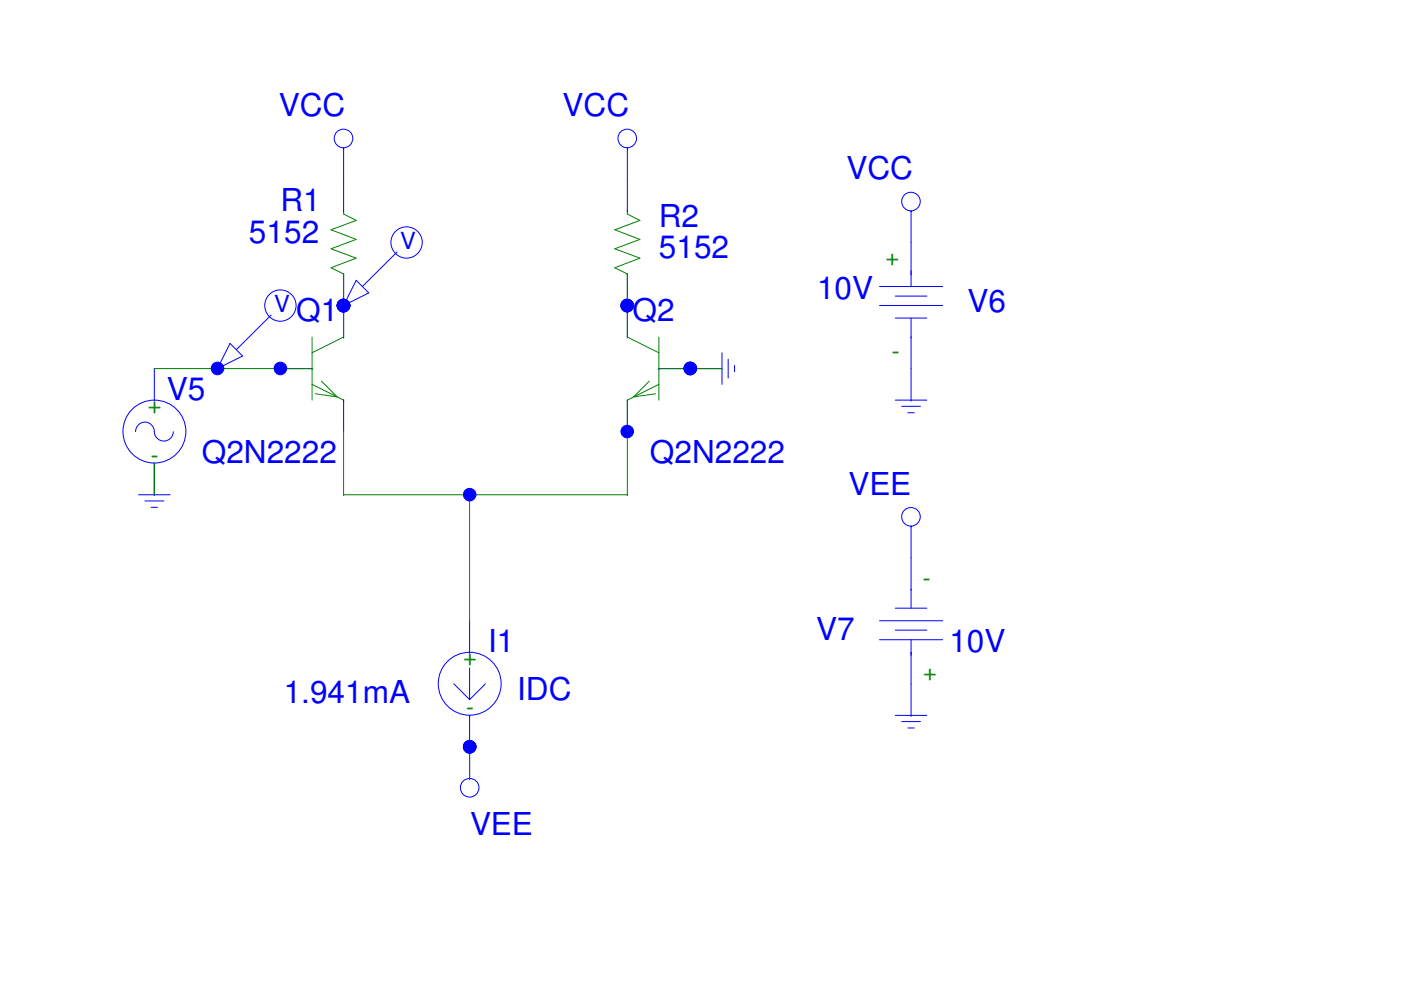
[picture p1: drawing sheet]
<svg xmlns="http://www.w3.org/2000/svg" width="297mm" height="210mm" viewBox="0 0 297 210" stroke-linecap="round" stroke-linejoin="round" font-family="sans-serif">
<g fill="none" stroke="#00f" stroke-width=".21">
<path d="M72.9 38.1v6.6M133 38.1v6.6M72.9 58.1h.1M72.9 44.7h.1M72.9 58.1v13.4M133 58.1h.1M133 44.7h.1M133 58.1v13.4M193.2 58.1h.1M193.2 51.4v9.3M32.7 78.1v6.7M59.5 78.1h6.7"/>
<path d="M66.2 78.1h.1M72.9 71.5h.1M133 71.5h.1M139.7 78.1h.1M139.7 78.1h6.7M186.5 64.8h13.4M186.5 60.7h13.4M189.8 62.8h6.7M189.8 67.4h6.7M193.2 71.5h.1M193.2 67.4v10.7M28.7 91.5a1.99 1.99 0 0 1 2-2 1.99 1.99 0 0 1 2 2 2.01 2.01 0 0 0 2 2 2.01 2.01 0 0 0 2-2"/>
<path d="M32.7 84.8h.1M32.7 98.2h.1M32.7 98.2v6.7M72.9 84.8h.1M72.9 84.8v6.7M133 84.8h.1M133 84.8v6.7M29.4 104.9h6.7M30.7 106.2h4.1M32 107.6h1.4M32.7 104.9h.1M193.2 118.2v10.7"/>
<path d="M99.6 138.3h.1M99.6 131.6v6.7M186.5 131.6h13.4M186.5 135.6h13.4M189.8 133.6h6.7M189.8 128.9h6.7M193.2 138.3h.1M193.2 124.9h.1M193.2 135.6v9.4M96.2 145l3.4 3.3M99.6 151.7h.1M99.6 141.6v6.7"/>
<path d="M99.6 151.7v6.7M102.9 145l-3.3 3.3"/>
<circle cx="133" cy="29.4" r="1.98"/>
<circle cx="32.7" cy="91.5" r="6.7"/>
<circle cx="99.6" cy="145" r="6.7"/>
</g>
<path d="M72.9 44.7v.7l2.6 1.3-5.3 2 5.3 2.1-5.3 1.9 5.3 2-5.3 2.1 2.7 1.3M133 44.7v.7l2.7 1.3-5.4 2 5.4 2.1-5.4 1.9 5.4 2-5.4 2.1 2.7 1.3M66.2 71.5v13.3M72.9 71.5l-6.7 3.3M133 71.5l6.7 3.3M139.7 71.5v13.3M66.2 81.5l6.7 3.3M68.2 80.8l3.3 3.4-4.7-.7M137.7 80.8l-3.4 3.4 4.7-.7M139.7 81.5l-6.7 3.3" fill="none" stroke="#008000" stroke-width=".21"/>
<g fill="none" stroke="#00f" stroke-width=".21">
<path d="M133 31.4h.1M133 31.4v6.7"/>
<circle cx="72.8" cy="29.4" r="1.98"/>
</g>
<g fill="none" stroke="#00f" stroke-width=".21">
<path d="M72.9 31.4h.1M72.9 31.4v6.7M193.2 78.1v6.7M189.8 84.8h6.7M191.2 86.1h4M192.5 87.5h1.3M193.2 84.8h.1"/>
<circle cx="193.1" cy="42.7" r="1.98"/>
</g>
<g fill="none" stroke="#00f" stroke-width=".21">
<path d="M193.2 44.7h.1M193.2 44.7v6.7"/>
<circle cx="99.6" cy="167" r="1.98"/>
</g>
<g fill="none" stroke="#00f" stroke-width=".21">
<path d="M99.6 158.4v6.7M99.6 165.1h.1"/>
<circle cx="193.1" cy="109.6" r="1.98"/>
</g>
<g fill="none" stroke="#00f" stroke-width=".21">
<path d="M75.5 59.4l2.7 2.7-5.3 2.7zM84.2 53.4l-7.4 7.3M48.8 72.8l2.6 2.7-5.3 2.6zM57.5 66.8l-7.4 7.3M146.4 78.1h6.7M153.1 78.1h.1M153.1 74.8v6.7M154.4 76.2v3.9M155.7 77.5v1.3M193.2 111.5h.1M193.2 111.5v6.7M189.8 151.7h6.7"/>
<path d="M191.2 153h4M192.5 154.3h1.3M193.2 151.7h.1M193.2 145v6.7"/>
<circle cx="86.2" cy="51.4" r="3.3"/>
<circle cx="59.5" cy="64.8" r="3.3"/>
</g>
<g fill="none" stroke="#008000" stroke-width=".21">
<path d="M72.9 58.1h.1M72.9 58.1v13.4M133 58.1h.1M133 58.1v13.4M32.7 78.1h33.5M46.1 78.1h.1M59.5 78.1h.1M66.2 78.1h.1M72.9 64.8h.1M133 64.8h.1M139.7 78.1h13.4M146.4 78.1h.1"/>
<path d="M153.1 78.1h.1M32.7 98.2h.1M32.7 98.2v6.7M72.9 91.5h.1M72.9 91.5v13.4M133 84.8h.1M133 84.8v20.1M72.9 104.9h.1M72.9 104.9h60.1M99.6 104.9h.1M99.6 104.9v26.7M133 104.9h.1"/>
<path d="M99.6 131.6h.1M99.6 158.4v6.7M99.6 165.1h.1"/>
</g>
<circle cx="133" cy="64.8" r="1.33" fill="#00f"/>
<circle cx="133" cy="64.8" r="1.33" fill="none" stroke="#00f" stroke-width=".21"/>
<circle cx="146.4" cy="78.1" r="1.33" fill="#00f"/>
<circle cx="146.4" cy="78.1" r="1.33" fill="none" stroke="#00f" stroke-width=".21"/>
<circle cx="99.6" cy="158.3" r="1.33" fill="#00f"/>
<circle cx="99.6" cy="158.3" r="1.33" fill="none" stroke="#00f" stroke-width=".21"/>
<circle cx="72.8" cy="64.8" r="1.33" fill="#00f"/>
<circle cx="72.8" cy="64.8" r="1.33" fill="none" stroke="#00f" stroke-width=".21"/>
<circle cx="133" cy="64.8" r="1.33" fill="#00f"/>
<circle cx="133" cy="64.8" r="1.33" fill="none" stroke="#00f" stroke-width=".21"/>
<circle cx="133" cy="64.8" r="1.33" fill="#00f"/>
<circle cx="133" cy="64.8" r="1.33" fill="none" stroke="#00f" stroke-width=".21"/>
<circle cx="146.4" cy="78.1" r="1.33" fill="#00f"/>
<circle cx="146.4" cy="78.1" r="1.33" fill="none" stroke="#00f" stroke-width=".21"/>
<circle cx="146.4" cy="78.1" r="1.33" fill="#00f"/>
<circle cx="146.4" cy="78.1" r="1.33" fill="none" stroke="#00f" stroke-width=".21"/>
<circle cx="133" cy="91.5" r="1.33" fill="#00f"/>
<circle cx="133" cy="91.5" r="1.33" fill="none" stroke="#00f" stroke-width=".21"/>
<circle cx="99.6" cy="104.9" r="1.33" fill="#00f"/>
<circle cx="99.6" cy="104.9" r="1.33" fill="none" stroke="#00f" stroke-width=".21"/>
<circle cx="99.6" cy="158.3" r="1.33" fill="#00f"/>
<circle cx="99.6" cy="158.3" r="1.33" fill="none" stroke="#00f" stroke-width=".21"/>
<circle cx="99.6" cy="158.3" r="1.33" fill="#00f"/>
<circle cx="99.6" cy="158.3" r="1.33" fill="none" stroke="#00f" stroke-width=".21"/>
<circle cx="59.5" cy="78.1" r="1.33" fill="#00f"/>
<circle cx="59.5" cy="78.1" r="1.33" fill="none" stroke="#00f" stroke-width=".21"/>
<circle cx="72.8" cy="64.8" r="1.33" fill="#00f"/>
<circle cx="72.8" cy="64.8" r="1.33" fill="none" stroke="#00f" stroke-width=".21"/>
<circle cx="72.8" cy="64.8" r="1.33" fill="#00f"/>
<circle cx="72.8" cy="64.8" r="1.33" fill="none" stroke="#00f" stroke-width=".21"/>
<circle cx="46.1" cy="78.1" r="1.33" fill="#00f"/>
<circle cx="46.1" cy="78.1" r="1.33" fill="none" stroke="#00f" stroke-width=".21"/>
<circle cx="72.8" cy="64.8" r="1.33" fill="#00f"/>
<circle cx="72.8" cy="64.8" r="1.33" fill="none" stroke="#00f" stroke-width=".21"/>
<circle cx="72.8" cy="64.8" r="1.33" fill="#00f"/>
<circle cx="72.8" cy="64.8" r="1.33" fill="none" stroke="#00f" stroke-width=".21"/>
<circle cx="72.8" cy="64.8" r="1.33" fill="#00f"/>
<circle cx="72.8" cy="64.8" r="1.33" fill="none" stroke="#00f" stroke-width=".21"/>
<g font-size="6.7" fill="#00f">
<text x="59.1" y="24.7">VCC</text>
<text x="119.3" y="24.7">VCC</text>
<text x="179.5" y="38.1">VCC</text>
<text x="59.5" y="44.7">R1</text>
<text x="52.8" y="51.4">5152</text>
<text x="139.7" y="48.1">R2</text>
<text x="139.7" y="54.8">5152</text>
<text x="173.2" y="63.5">10V</text>
<text x="62.8" y="68.2">Q1</text>
<text x="134.1" y="68.2">Q2</text>
<text x="205.1" y="66.1">V6</text>
<text x="35.4" y="84.8">V5</text>
<text x="42.8" y="98.2">Q2N2222</text>
<text x="137.8" y="98.2">Q2N2222</text>
<text x="179.9" y="104.9">VEE</text>
<text x="173.1" y="135.6">V7</text>
<text x="103.5" y="138.3">I1</text>
<text x="201.3" y="138.3">10V</text>
<text x="60.2" y="149">1.941mA</text>
<text x="109.6" y="148.3">IDC</text>
<text x="99.6" y="177.1">VEE</text>
</g>
<g font-size="5" fill="#00f">
<text x="84.9" y="52.7">V</text>
<text x="58.2" y="66.1">V</text>
</g>
<g font-size="5" fill="#008000">
<text x="187.7" y="56.1">+</text>
<text x="189.1" y="76.2">-</text>
<text x="31.3" y="87.5">+</text>
<text x="32" y="98.2">-</text>
<text x="195.7" y="124.2">-</text>
<text x="98.2" y="141">+</text>
<text x="195.7" y="144.2">+</text>
<text x="98.8" y="151.7">-</text>
</g>
</svg>
